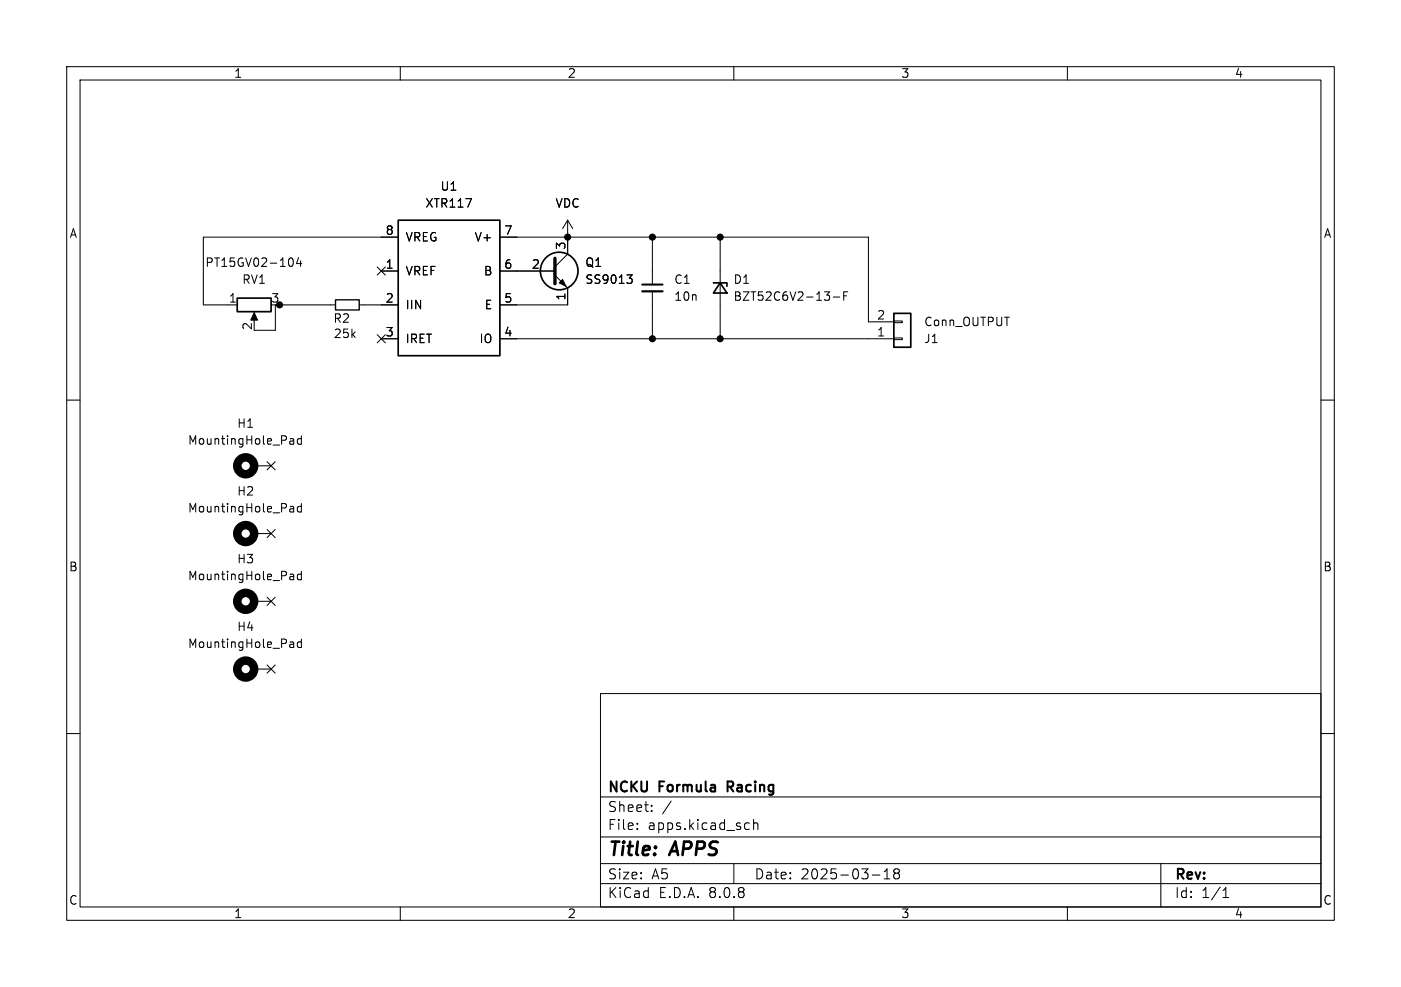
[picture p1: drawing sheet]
<svg xmlns="http://www.w3.org/2000/svg" width="210mm" height="148mm" viewBox="0 0 210 148" stroke-linecap="round" stroke-linejoin="round" font-family="sans-serif">
<g fill="none" stroke="#000" stroke-width=".15">
<path d="M10 10h190v128h-190zM12 12h186v124h-186zM60 10v2M110 10v2M160 10v2M43.4 38.7h.1a.69 .69 0 0 1 .5 .5 .69 .69 0 0 1-.2 .7h-.4M44.8 38.6l-.4 .9h.8M45.1 39.1v.8M59.7 35.6h-29.2v10.1h5.1M74.9 35.6h55.3v12.7h3.8M85.1 33v5.1l-1.9 1.9M85.1 33l-.8 1.3"/>
<path d="M85.1 33l.8 1.3M97.8 35.6v7.1M107.9 35.6v15.2M38.1 47.2v1.1M41.3 45.7v3.8h-3.2M41.9 45.7h8.4M53.8 45.7h5.9M56.5 50.2l1.3 1.2M56.5 40l1.3 1.2M57.1 40.6h2.6M57.1 50.8h2.6M57.8 50.2l-1.3 1.2"/>
<path d="M57.8 40l-1.3 1.2M74.9 40.6h8.3M74.9 50.8h59.1M83.2 41.3l1.9 1.9v2.5h-10.2M94 41.2h.8l-.5 .5 .4 .1 .1 .4-.3 .3h-.3M97.8 43.7v7.1M124.9 44.5h1M126.5 44.4h.4M127.1 43.8h-.6v1.2M134 48.1h1.3v.3h-1.3zM134 50.7h1.3v.2h-1.3zM10 60h2"/>
<path d="M38.1 69.9h2.5M40 79.4l1.2 1.2M40 69.2l1.2 1.3M41.2 69.2l-1.2 1.3M41.2 79.4l-1.2 1.2M43.6 65.8h.4v.8M43.6 75.9l.4 .1v.8M44 66.6h-.4M44 66.1h-.4M44 76.7l-.4 .1M44 76.2l-.4 .1M45.2 65.3v1.3"/>
<path d="M45.2 75.5v1.3M45.2 65.8h-.4l-.2 .2v.4l.1 .2h.5M45.2 76l-.4-.1-.2 .3v.3l.1 .2h.5M198 60h2M38.1 80h2.5M38.1 90.2h2.5M40 99.7l1.2 1.2M40 89.6l1.2 1.2M41.2 99.7l-1.2 1.2M41.2 89.6l-1.2 1.2M43.6 86.1l.4 .1v.7M43.6 96.3h.4v.8"/>
<path d="M44 97l-.4 .1M44 96.6h-.4M44 86.9h-.4M44 86.4l-.4 .1M45.2 96.3h-.4l-.2 .2v.4l.1 .1h.5M45.2 85.7v1.2M45.2 95.8v1.3M45.2 86.2l-.4-.1-.2 .2v.4l.1 .2h.5M10 110h2M38.1 100.3h2.5M90 104h108v32h-108zM90 119.5h108"/>
<path d="M198 110h2M60 136v2M90 132.5h108M90 129.5h108M90 125.5h108M95.5 124.2v.2M95.5 123.5v.1M97.7 121.5v.2M97.7 120.8v.1M100.6 120.1l-1.3 1.9M110 136v2M110 129.5v3"/>
<path d="M111.9 123.4l.4 .1M112.3 124.3l-.4 .1M113 123.5a.37 .37 0 0 1 .6 .1v.8M113 122.9v1.5M130.8 131.2h1.1M132.5 131.8h.9M132.5 130.7l.5-.4v1.5M134.3 130.9l-.3 .3v.4l.3 .2 .4-.1 .1-.2v-.4l-.3-.2M134.3 130.9l-.3-.3v-.2l.3-.1 .4 .1 .1 .2v.2l-.3 .1M134.3 130.9h.2M160 136v2M174 129.5v6.5"/>
<path d="M183.3 134.6h.9M183.3 133.5l.5-.4v1.5"/>
</g>
<path d="M96.3 42.7h3M109.1 118h.5M109.6 117.2h-.5v1.5" fill="none" stroke="#000" stroke-width=".3"/>
<path d="M50.3 45h3.5v1.5h-3.5z" fill="none" stroke="#000" stroke-width=".2"/>
<g fill="#000" stroke="#000" stroke-width=".15">
<path d="M38.1 46.9l.5 1.1h-1zM84.3 41.9l.5 1-1-.5z"/>
<circle cx="85.1" cy="35.6" r=".46"/>
<circle cx="97.8" cy="35.6" r=".46"/>
<circle cx="107.9" cy="35.6" r=".46"/>
<circle cx="41.9" cy="45.7" r=".46"/>
<circle cx="97.8" cy="50.8" r=".46"/>
<circle cx="107.9" cy="50.8" r=".46"/>
</g>
<g fill="none" stroke="#000" stroke-width=".25">
<path d="M59.7 33h15.2v20.3h-15.2zM35.6 44.7h5v2h-5zM106.9 42.4h2.1v.5M107.9 42.4l1.1 1.5h-2.1zM134 47h2.5v5.1h-2.5z"/>
<circle cx="83.8" cy="40.6" r="2.82"/>
</g>
<path d="M83.2 38.7v3.8" fill="none" stroke="#000" stroke-width=".51"/>
<path d="M96.3 43.7h3" fill="none" stroke="#000" stroke-width=".33"/>
<g fill="none" stroke="#000" stroke-width="1.3">
<circle cx="36.8" cy="69.8" r="1.27"/>
<circle cx="36.8" cy="90.2" r="1.27"/>
<circle cx="36.8" cy="80" r="1.27"/>
<circle cx="36.8" cy="100.3" r="1.27"/>
</g>
<g font-size="2.8">
<text x="91" y="128.9">Title:</text>
<text x="100.7" y="128.9">APPS</text>
</g>
<g font-size="2.1">
<text x="91" y="119.2">NCKU</text>
<text x="98.9" y="119.2">Formula</text>
<text x="109.7" y="119.2">Racing</text>
<text x="91" y="124.7">File:</text>
<text x="91" y="122">Sheet:</text>
<text x="97.1" y="124.7">apps.kicad_sch</text>
<text x="91" y="134.9">KiCad</text>
<text x="91" y="132.1">Size:</text>
<text x="97.7" y="132.1">A5</text>
<text x="98.7" y="134.9">E.D.A.</text>
<text x="106.3" y="134.9">8.0.8</text>
<text x="113" y="132.1">Date:</text>
<text x="120" y="132.1">2025-03-18</text>
<text x="176" y="132.3">Rev:</text>
<text x="176" y="134.9">Id:</text>
<text x="180.1" y="134.9">1/1</text>
</g>
<g font-size="1.8">
<text x="35" y="11.9">1</text>
<text x="85" y="11.9">2</text>
<text x="135" y="11.9">3</text>
<text x="185" y="11.9">4</text>
<text x="65.9" y="28.8">U1</text>
<text x="10.3" y="35.9">A</text>
<text x="57.7" y="35.3">8</text>
<text x="63.7" y="31.3">XTR117</text>
<text x="75.5" y="35.3">7</text>
<text x="83.2" y="31.3">VDC</text>
<text x="198.4" y="35.9">A</text>
<text x="30.7" y="40.2">PT15GV02-104</text>
<text x="57.7" y="40.4">1</text>
<text x="60.7" y="41.5">VREF</text>
<text x="60.7" y="36.4">VREG</text>
<text x="71" y="36.4">V+</text>
<text x="72.4" y="41.5">B</text>
<text x="75.5" y="40.4">6</text>
<text x="79.6" y="40.4">2</text>
<text x="84.8" y="37.5" transform="rotate(-90 84.8 37.5)">3</text>
<text x="87.6" y="40.2">Q1</text>
<text x="34.2" y="45.5">1</text>
<text x="36.2" y="42.8">RV1</text>
<text x="40.6" y="45.5">3</text>
<text x="57.7" y="45.5">2</text>
<text x="60.7" y="46.6">IIN</text>
<text x="72.6" y="46.6">E</text>
<text x="75.5" y="45.5">5</text>
<text x="84.8" y="45.2" transform="rotate(-90 84.8 45.2)">1</text>
<text x="87.6" y="42.8">SS9013</text>
<text x="101" y="42.8">C1</text>
<text x="101" y="45.3">10n</text>
<text x="109.9" y="42.8">D1</text>
<text x="109.9" y="45.3">BZT52C6V2-13-F</text>
<text x="37.8" y="49.6" transform="rotate(-90 37.8 49.6)">2</text>
<text x="49.9" y="48.6">R2</text>
<text x="49.9" y="50.9">25k</text>
<text x="57.7" y="50.5">3</text>
<text x="60.7" y="51.7">IRET</text>
<text x="71.8" y="51.7">IO</text>
<text x="75.5" y="50.5">4</text>
<text x="131.4" y="50.5">1</text>
<text x="131.4" y="48">2</text>
<text x="138.4" y="51.7">J1</text>
<text x="138.4" y="49.1">Conn_OUTPUT</text>
<text x="35.5" y="64.4">H1</text>
<text x="28.1" y="66.9">MountingHole_Pad</text>
<text x="28.1" y="77.1">MountingHole_Pad</text>
<text x="35.5" y="74.5">H2</text>
<text x="10.3" y="85.9">B</text>
<text x="28.1" y="87.2">MountingHole_Pad</text>
<text x="35.5" y="84.7">H3</text>
<text x="198.3" y="85.9">B</text>
<text x="35.5" y="94.8">H4</text>
<text x="28.1" y="97.4">MountingHole_Pad</text>
<text x="10.3" y="135.9">C</text>
<text x="35" y="137.9">1</text>
<text x="85" y="137.9">2</text>
<text x="135" y="137.9">3</text>
<text x="185" y="137.9">4</text>
<text x="198.3" y="135.9">C</text>
</g>
</svg>
